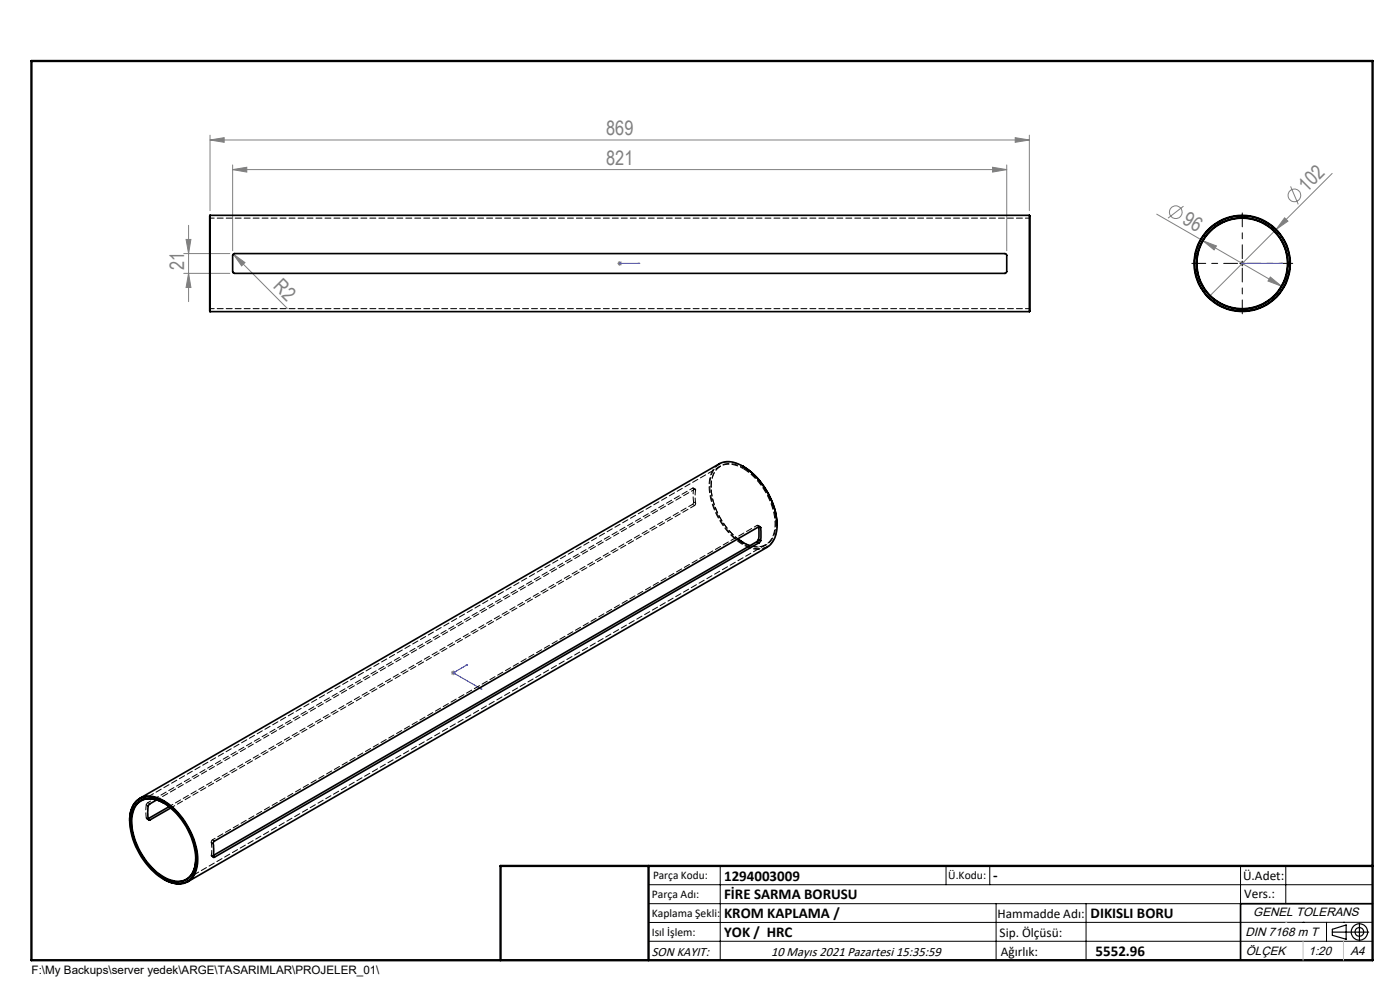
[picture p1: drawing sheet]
<svg xmlns="http://www.w3.org/2000/svg" width="297mm" height="210mm" viewBox="0 0 297 210" stroke-linecap="round" stroke-linejoin="round" font-family="sans-serif">
<g fill="none" stroke="#808080" stroke-width=".21">
<path d="M44.6 29.7l3-.5v1zM44.6 28.7v16M44.6 29.7h173.8M49.4 36l3-.5v1zM49.4 35v18.2M49.4 36h164.2M210.6 35.5l3 .5-3 .5zM213.6 35v18.2M215.4 29.2l3 .5-3 .5zM218.4 28.7v16M273.8 39.5l1.6 3.8M282.6 36.8l-26.3 26.3"/>
<path d="M39 53.8h9.8M39 58h9.8M39.5 50.8h1l-.5 3zM40 47.8v16.2M40 58l.5 3h-1zM49.5 53.9l2.5 1.8-.7 .7zM49.5 53.9l11.5 11.5M131 55.9h1M131.1 55.5l.7 .7M131.5 55.4v1M131.8 55.5l-.7 .7M245.4 45.4l26.5 15.3"/>
<path d="M251.1 43.7l-3.3 2.6M255.2 51.1l2.9 1.1-.5 .8zM263 55.9h1M263.2 55.5l.7 .7M263.5 55.4v1M269.5 58.8l2.4 1.9-2.9-1.1zM272.5 46.2l.7 .7-2.5 1.8zM95.7 142.7h1M95.8 142.4l.7 .7M96.2 142.2v1M96.5 142.4l-.7 .7"/>
<circle cx="249.4" cy="45" r="1.34"/>
<circle cx="274.6" cy="41.4" r="1.35"/>
</g>
<g fill="none" stroke="#000" stroke-width=".25">
<path d="M282.6 197.7h7.8M282.6 197.1l3-.9v3l-3-.8zM288.4 195.8v3.8M106.2 203.7h185"/>
<circle cx="288.4" cy="197.7" r="1.74"/>
<circle cx="288.4" cy="197.7" r=".93"/>
</g>
<path d="M131.4 55.9h.2zM131.5 55.9h.1M131.5 55.9h4.2M135.7 55.9h-.4h.4M263.4 55.9h.2zM263.5 55.9h.1M263.5 55.9h8.6M272.1 55.9h-.4h.4M98.8 141.1l.4-.1-.2 .2zM99.2 141l-3 1.7 6 3.5M101.9 146.1l.1-.1 .2 .2z" fill="none" stroke="#00f" stroke-width=".21"/>
<path d="M262.5 55.9h-9.7M263.5 54.9v-9.7M263.5 56.9v9.7M264.5 55.9h9.7" fill="none" stroke="#000" stroke-width=".21" stroke-dasharray="15.2 1.3 1.3 1.3" stroke-dashoffset="12.3"/>
<g fill="none" stroke="#000" stroke-width=".21">
<path d="M263 55.9h1M263.5 55.4v1M137.6 187.7h153.6M137.6 191.7h153.6M137.6 199.7h153.6M152.8 183.7v20M200.7 183.7v4M210 183.7v4M211.3 191.7v12M230.4 191.7v12M263.2 183.7v20M272.8 183.7v8"/>
<path d="M276.4 195.6h.1M281.4 195.6v4.1M285 195.6h.1M291.2 195.6l-153.6 .1"/>
</g>
<path d="M291.2 191.7h-28v12" fill="none" stroke="#000" stroke-width=".35"/>
<path d="M6.7 12.9h284.5v190.8h-284.5zM137.6 183.7v20M291.2 183.7h-185v20" fill="none" stroke="#000" stroke-width=".5"/>
<path d="M276.4 199.7v4M285 199.7v4" fill="none" stroke="#c0c0c0" stroke-width=".21"/>
<path d="M272.8 195.6h.1" fill="none" stroke="#c0c0c0" stroke-width=".25"/>
<g fill="#00f">
<path d="M135.3 55.9h.4zM131.4 55.9h.2z"/>
<path d="M98.8 141.1l.2 .1 .2-.2zM101.9 146.1l.3 .1-.2-.2z"/>
<path d="M263.4 55.9h.2zM271.7 55.9h.4z"/>
</g>
<g fill="#808080">
<path d="M272.5 46.2l.7 .7-2.5 1.8z"/>
<path d="M49.5 53.9l2.5 1.8-.7 .7z"/>
<path d="M269.5 58.8l-.5 .8 2.9 1.1zM255.2 51.1l2.4 1.9 .5-.8z"/>
<path d="M215.4 29.2l3 .5-3 .5zM44.6 29.7l3-.5v1z"/>
<path d="M49.4 36l3-.5v1zM210.6 35.5l3 .5-3 .5z"/>
<path d="M39.5 50.8h1l-.5 3zM40 58l.5 3h-1z"/>
</g>
<g fill="none" stroke="#000" stroke-width=".35">
<path d="M44.6 45.7v20.4M44.6 45.7h173.8M49.5 53.9l.2-.1h163.5l.4 .3v1.3a4.5 4.5 0 0 1-.2 2.5l-163.6 .1-.3-.1-.1-.3zM218.4 45.7v20.4M44.6 66.1h173.8M157.6 98.9a4.9 4.9 0 0 0-5.1-.5l-122.9 71M157.6 98.9a15.8 15.8 0 0 1 7.2 13.3 5 5 0 0 1-2.1 3.9l-122.9 70.9M157.6 98.9a15.8 15.8 0 0 1 7.3 12.5M157.7 115.1l-1.2-.8 1.4 .9 1.2 .5M160.6 114.9l-115.3 66.6M160.6 114.9l.4 .2M160.9 114.4l-.3 .5"/>
<path d="M160.9 114.4l.5 .3M160.9 111.8v2.6M161 111.7l.4 .2M161 111.7l-115.6 66.8-.2 .3v2.9M161 115.1l-115.5 66.7M161.4 114.7l-.4 .4M161.4 111.9v2.8M27.5 174.1a4.8 4.8 0 0 1 3.2-5.2 8.3 8.3 0 0 1 7 3.4 14.7 14.7 0 0 1 4.1 11.5 3.9 3.9 0 0 1-5.6 3.4l-1.5-.7M29 170a4.4 4.4 0 0 1 5.1-.3 15.4 15.4 0 0 1 7.7 13.5 4.2 4.2 0 0 1-3.5 4.2 8.6 8.6 0 0 1-6.8-3.6 14.4 14.4 0 0 1-3.8-11.5l.6-1.6zM29.1 170.4a4.2 4.2 0 0 1 5-.4 14.6 14.6 0 0 1 7.4 13.3 3.9 3.9 0 0 1-5.9 3.3 14.5 14.5 0 0 1-7.6-10.4 6.6 6.6 0 0 1 1.1-5.8zM31.4 173.8l.2 .2 .2-.1M31.4 173.8l.4 .1"/>
<path d="M33.2 169.7l-1.4 .8a1.27 1.27 0 0 0-.4 1.5v1.8M34.7 170.3a4.5 4.5 0 0 0-5.5 .1 7.5 7.5 0 0 0-.7 7.3 14.4 14.4 0 0 0 7.1 8.8 4 4 0 0 0 5.1-1.1l.6-1.6 .2-1.7M35.8 171.1l-4.4 2.6M36.2 171.4l-4.4 2.5M45.2 181.7l.1 .2 .2-.1M45.2 181.7l.3 .1"/>
<circle cx="263.5" cy="55.9" r="10.2"/>
<circle cx="263.5" cy="55.9" r="10.1"/>
<circle cx="263.5" cy="55.9" r="9.6"/>
<circle cx="263.5" cy="55.9" r="9.7"/>
</g>
<g fill="none" stroke="#000" stroke-width=".21" stroke-dasharray="1.3 .6">
<path d="M44.6 46.3l-.1-.1M218.5 46.2l-.1 .1M253.5 54.2h.6M253.5 57.6h.6M253.6 58h.6M254.1 57.6h-.6M254.1 54.2h-.6M254.2 53.8h-.6M272.9 58h.6M273 54.2h.6M273 57.6h.6M273.5 53.8h-.6"/>
<path d="M273.6 57.6h-.6M273.6 54.2h-.6M44.5 65.6l.1-.1M218.4 65.5l.1 .1M146.9 107l.2-.5M146.9 103.6l.4 .2M147.1 103.7v-.2l-.2 .1M147.1 106.5l.5 .2M147.3 103.8h.2l.1 .1M147.3 107.2l-.4-.2M147.5 103.8l-.4-.3M147.6 106.7l-.3 .5"/>
<path d="M147.6 103.9l-.5-.2M150.9 103.2v.1M157.6 115.1h.1M160.6 111.5l.4 .2M160.9 111.7l-.1-.2h-.2M160.9 111.8v-.1M161 111.7h-.1M161.2 111.7l-.4-.3M31 173.5l.1 .2h.3M31 170.7l.5 .3M31.2 173.7l.4 .2M31.4 170.3l-.4 .4"/>
<path d="M31.4 173.7h.1M31.4 173.6v.1M31.5 173.7l-.5-.2M31.8 170.5l-.4-.2M34.8 170.3h-.1M44.8 178.7l.5 .2M45.1 178.2l-.3 .5M45.5 178.4l-.4-.2M41.5 182.2v-.1M44.8 181.5l.1 .1h.2M44.9 181.6l.4 .3M45.1 181.6l.2-.2"/>
<path d="M45.1 181.6l.2 .1M45.3 181.7l-.5-.2"/>
</g>
<path d="M218.4 46.3h-173.8M44.6 65.5h173.8" fill="none" stroke="#000" stroke-width=".21" stroke-dasharray="1.3 .6" stroke-dashoffset=".4"/>
<path d="M34.7 186.5a15.9 15.9 0 0 1-7.2-12.5" fill="none" stroke="#000" stroke-width=".21" stroke-dasharray="1.3 .6" stroke-dashoffset=".8"/>
<path d="M157.7 99.3a4.5 4.5 0 0 0-5.6 0 7.6 7.6 0 0 0-.7 7.4 15.9 15.9 0 0 0 5.1 7.6M156.5 114.3a14.9 14.9 0 0 1-5.6-11.8 3.8 3.8 0 0 1 4.5-4l1.1 .3 1.1 .6M160.6 111.5l-115.5 66.7M31.4 170.3l115.5-66.7" fill="none" stroke="#000" stroke-width=".21" stroke-dasharray="1.3 .6" stroke-dashoffset=".6"/>
<path d="M152.5 98.4a5.1 5.1 0 0 0-2.1 4.8 15.6 15.6 0 0 0 8.1 12.8 4.6 4.6 0 0 0 4.2 .1M152.8 98.9l-122.8 71M147.1 103.7v2.8M147.6 103.9l-.1 1.4 .1 1.4M31 173.5v-2.8M44.8 178.7l.1 1.4-.1 1.4M39.5 186.5l122.9-71M41.5 182.1a15 15 0 0 0-6.7-11.8" fill="none" stroke="#000" stroke-width=".21" stroke-dasharray="1.3 .6" stroke-dashoffset=".2"/>
<path d="M146.9 107l-111 64.1M147.3 107.2l-111.1 64.2" fill="none" stroke="#000" stroke-width=".21" stroke-dasharray="1.3 .6" stroke-dashoffset=".3"/>
<path d="M33.3 169.7l114-65.9" fill="none" stroke="#000" stroke-width=".21" stroke-dasharray="1.3 .6" stroke-dashoffset=".5"/>
<path d="M157.6 99.4a14.6 14.6 0 0 1 6.8 12.9 3.8 3.8 0 0 1-5.3 3.4M157.7 115.1a4.4 4.4 0 0 0 5.7-.3 8.1 8.1 0 0 0 .5-7.5 15.2 15.2 0 0 0-6.2-8" fill="none" stroke="#000" stroke-width=".21" stroke-dasharray="1.3 .6" stroke-dashoffset="-.2"/>
<path d="M164.9 111.3a4.5 4.5 0 0 1-3.5 5.1 8.7 8.7 0 0 1-6.9-3.7 14.4 14.4 0 0 1-3.7-11.4 3.9 3.9 0 0 1 5.7-2.9l1.2 .5" fill="none" stroke="#000" stroke-width=".21" stroke-dasharray="1.3 .6" stroke-dashoffset=".7"/>
<g font-size="4.2" fill="#808080">
<text x="128.6" y="28.7">869</text>
<text x="128.6" y="35">821</text>
<text x="277.2" y="40.9" transform="rotate(-45 277.2 40.9)">102</text>
<text x="250.6" y="47.4" transform="rotate(30 250.6 47.4)">96</text>
<text x="39.1" y="57.4" transform="rotate(-90 39.1 57.4)">21</text>
<text x="57.8" y="60.9" transform="rotate(45 57.8 60.9)">R2</text>
</g>
<g font-size="3.2">
<text x="153.6" y="186.8">1294003009</text>
<text x="153.6" y="190.8">FİRE SARMA BORUSU</text>
<text x="210.7" y="186.6">-</text>
<text x="153.6" y="194.8">KROM KAPLAMA /</text>
<text x="231.4" y="194.8">DIKISLI BORU</text>
<text x="153.6" y="198.8">YOK / HRC</text>
<text x="232.4" y="202.8">5552.96</text>
</g>
<g font-size="2.8">
<text x="263.7" y="186.7">Ü.Adet:</text>
<text x="263.9" y="190.5">Vers.:</text>
<text x="211.6" y="194.8">Hammadde Adı:</text>
<text x="138.3" y="202.8">SON KAYIT:</text>
<text x="163.6" y="202.8">10 Mayıs 2021 Pazartesi 15:35:59</text>
<text x="212.1" y="198.7">Sip. Ölçüsü:</text>
<text x="212.3" y="202.7">Ağırlık:</text>
</g>
<g font-size="2.6">
<text x="265.9" y="194.4">GENEL TOLERANS</text>
<text x="264.2" y="198.5">DIN 7168 m T</text>
<text x="264.3" y="202.6">ÖLÇEK</text>
<text x="277.6" y="202.6">1:20</text>
<text x="286.5" y="202.6">A4</text>
</g>
<g font-size="2.5">
<text x="138.3" y="190.5">Parça Adı:</text>
<text x="138.5" y="186.5">Parça Kodu:</text>
<text x="201.2" y="186.5">Ü.Kodu:</text>
<text x="138.3" y="194.5">Kaplama Şekli:</text>
<text x="138.3" y="198.6">Isıl İşlem:</text>
<text x="6.7" y="206.7">F:\My Backups\server yedek\ARGE\TASARIMLAR\PROJELER_01\</text>
</g>
</svg>
